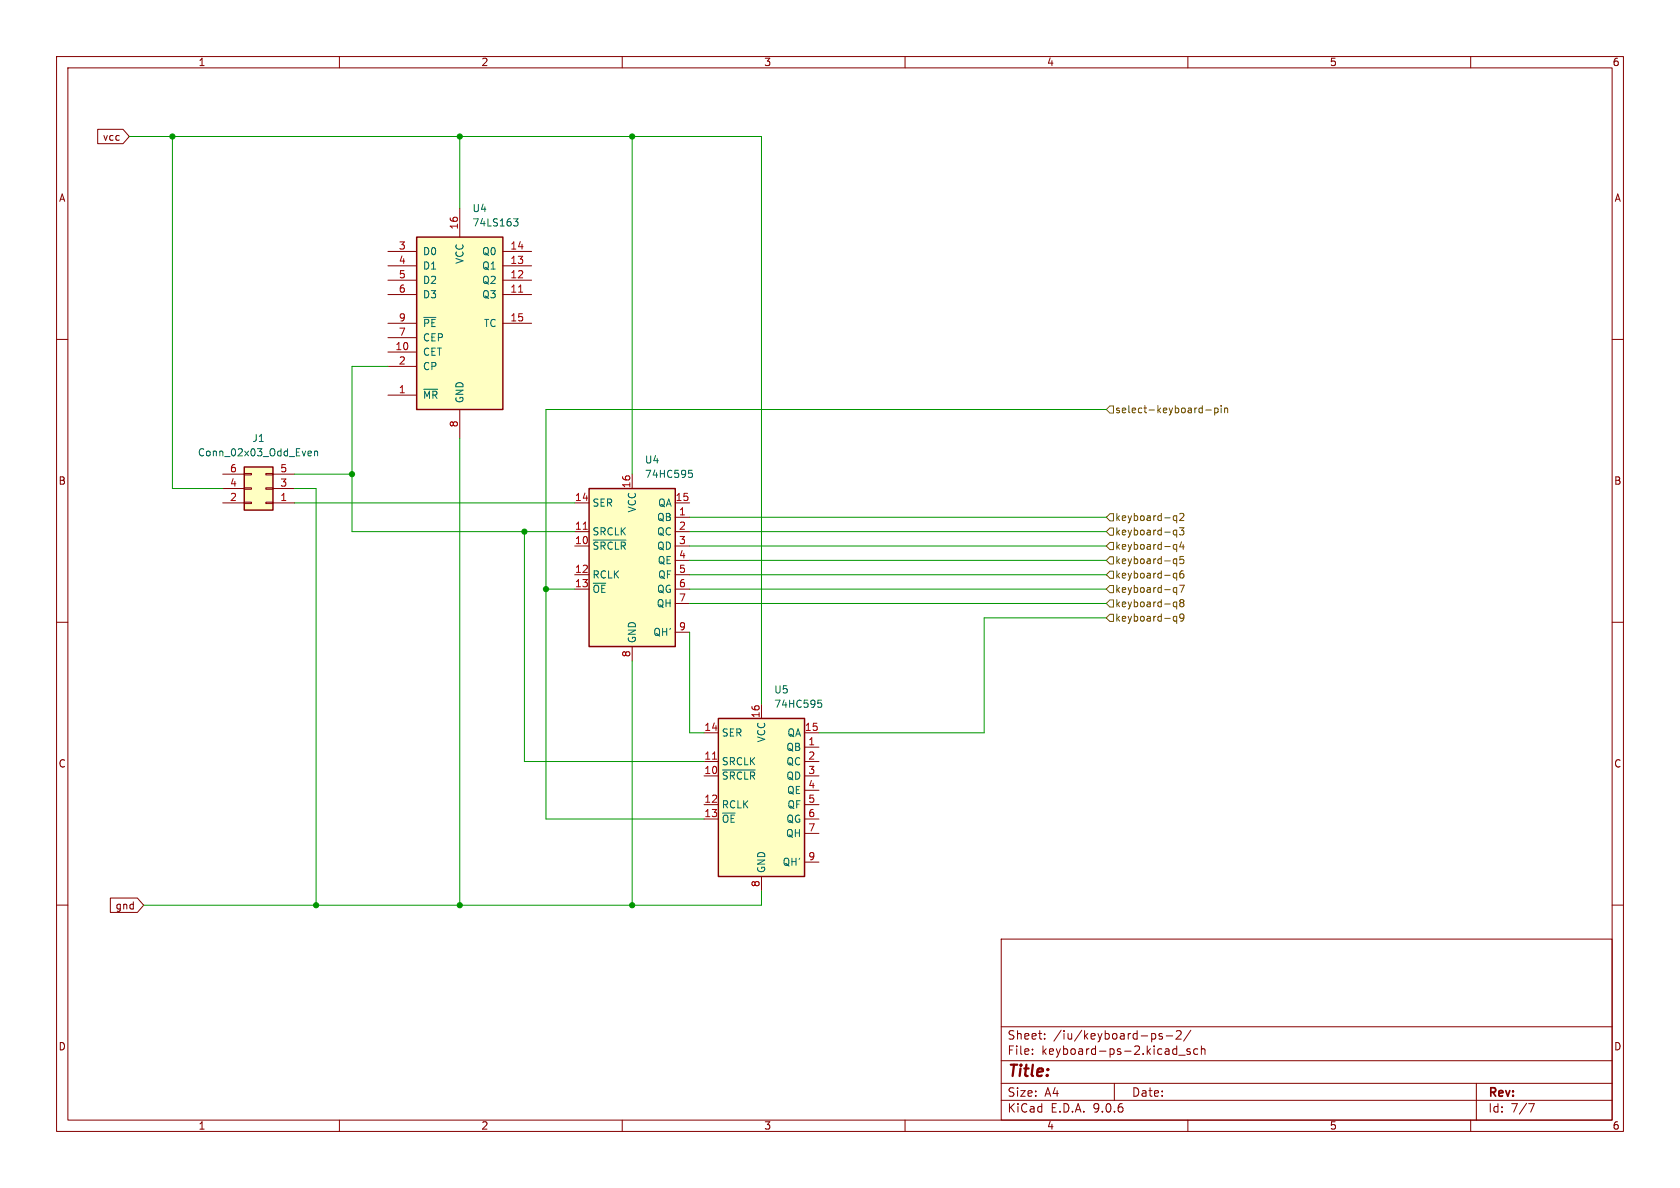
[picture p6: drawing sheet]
(kicad_sch
 (version 20250114)
 (generator "eeschema")
 (generator_version "9.0")
 (paper "A4")
 (lib_symbols
  (symbol "74xx:74HC595" (exclude_from_sim no) (in_bom yes) (on_board yes)
   (property "Reference" "U" (at -7.62 13.97 0) (effects (font (size 1.27 1.27))))
   (property "Value" "74HC595" (at -7.62 -16.51 0) (effects (font (size 1.27 1.27))))
   (property "Footprint" "" (at 0 0 0) (effects (font (size 1.27 1.27)) (hide yes)))
   (property "Datasheet" "http://www.ti.com/lit/ds/symlink/sn74hc595.pdf" (at 0 0 0) (effects (font (size 1.27 1.27)) (hide yes)))
   (property "Description" "8-bit serial in/out Shift Register 3-State Outputs" (at 0 0 0) (effects (font (size 1.27 1.27)) (hide yes)))
   (symbol "74HC595_1_0"
    (pin input line (at -10.16 10.16 0) (length 2.54) (name "SER" (effects (font (size 1.27 1.27)))) (number "14" (effects (font (size 1.27 1.27)))))
    (pin input line (at -10.16 5.08 0) (length 2.54) (name "SRCLK" (effects (font (size 1.27 1.27)))) (number "11" (effects (font (size 1.27 1.27)))))
    (pin input line (at -10.16 2.54 0) (length 2.54) (name "~{SRCLR}" (effects (font (size 1.27 1.27)))) (number "10" (effects (font (size 1.27 1.27)))))
    (pin input line (at -10.16 -2.54 0) (length 2.54) (name "RCLK" (effects (font (size 1.27 1.27)))) (number "12" (effects (font (size 1.27 1.27)))))
    (pin input line (at -10.16 -5.08 0) (length 2.54) (name "~{OE}" (effects (font (size 1.27 1.27)))) (number "13" (effects (font (size 1.27 1.27)))))
    (pin power_in line (at 0 15.24 270) (length 2.54) (name "VCC" (effects (font (size 1.27 1.27)))) (number "16" (effects (font (size 1.27 1.27)))))
    (pin power_in line (at 0 -17.78 90) (length 2.54) (name "GND" (effects (font (size 1.27 1.27)))) (number "8" (effects (font (size 1.27 1.27)))))
    (pin tri_state line (at 10.16 10.16 180) (length 2.54) (name "QA" (effects (font (size 1.27 1.27)))) (number "15" (effects (font (size 1.27 1.27)))))
    (pin tri_state line (at 10.16 7.62 180) (length 2.54) (name "QB" (effects (font (size 1.27 1.27)))) (number "1" (effects (font (size 1.27 1.27)))))
    (pin tri_state line (at 10.16 5.08 180) (length 2.54) (name "QC" (effects (font (size 1.27 1.27)))) (number "2" (effects (font (size 1.27 1.27)))))
    (pin tri_state line (at 10.16 2.54 180) (length 2.54) (name "QD" (effects (font (size 1.27 1.27)))) (number "3" (effects (font (size 1.27 1.27)))))
    (pin tri_state line (at 10.16 0 180) (length 2.54) (name "QE" (effects (font (size 1.27 1.27)))) (number "4" (effects (font (size 1.27 1.27)))))
    (pin tri_state line (at 10.16 -2.54 180) (length 2.54) (name "QF" (effects (font (size 1.27 1.27)))) (number "5" (effects (font (size 1.27 1.27)))))
    (pin tri_state line (at 10.16 -5.08 180) (length 2.54) (name "QG" (effects (font (size 1.27 1.27)))) (number "6" (effects (font (size 1.27 1.27)))))
    (pin tri_state line (at 10.16 -7.62 180) (length 2.54) (name "QH" (effects (font (size 1.27 1.27)))) (number "7" (effects (font (size 1.27 1.27)))))
    (pin output line (at 10.16 -12.7 180) (length 2.54) (name "QH'" (effects (font (size 1.27 1.27)))) (number "9" (effects (font (size 1.27 1.27))))))
   (symbol "74HC595_1_1"
    (rectangle (start -7.62 12.7) (end 7.62 -15.24) (stroke (width 0.254) (type default)) (fill (type background))))
   (embedded_fonts no))
  (symbol "74xx:74LS163"
   (pin_names
    (offset 1.016)) (exclude_from_sim no) (in_bom yes) (on_board yes)
   (property "Reference" "U" (at -7.62 16.51 0) (effects (font (size 1.27 1.27))))
   (property "Value" "74LS163" (at -7.62 -16.51 0) (effects (font (size 1.27 1.27))))
   (property "Footprint" "" (at 0 0 0) (effects (font (size 1.27 1.27)) (hide yes)))
   (property "Datasheet" "http://www.ti.com/lit/gpn/sn74LS163" (at 0 0 0) (effects (font (size 1.27 1.27)) (hide yes)))
   (property "Description" "Synchronous 4-bit programmable binary Counter" (at 0 0 0) (effects (font (size 1.27 1.27)) (hide yes)))
   (property "ki_locked" "" (at 0 0 0) (effects (font (size 1.27 1.27))))
   (symbol "74LS163_1_0"
    (pin input line (at -12.7 12.7 0) (length 5.08) (name "D0" (effects (font (size 1.27 1.27)))) (number "3" (effects (font (size 1.27 1.27)))))
    (pin input line (at -12.7 10.16 0) (length 5.08) (name "D1" (effects (font (size 1.27 1.27)))) (number "4" (effects (font (size 1.27 1.27)))))
    (pin input line (at -12.7 7.62 0) (length 5.08) (name "D2" (effects (font (size 1.27 1.27)))) (number "5" (effects (font (size 1.27 1.27)))))
    (pin input line (at -12.7 5.08 0) (length 5.08) (name "D3" (effects (font (size 1.27 1.27)))) (number "6" (effects (font (size 1.27 1.27)))))
    (pin input line (at -12.7 0 0) (length 5.08) (name "~{PE}" (effects (font (size 1.27 1.27)))) (number "9" (effects (font (size 1.27 1.27)))))
    (pin input line (at -12.7 -2.54 0) (length 5.08) (name "CEP" (effects (font (size 1.27 1.27)))) (number "7" (effects (font (size 1.27 1.27)))))
    (pin input line (at -12.7 -5.08 0) (length 5.08) (name "CET" (effects (font (size 1.27 1.27)))) (number "10" (effects (font (size 1.27 1.27)))))
    (pin input line (at -12.7 -7.62 0) (length 5.08) (name "CP" (effects (font (size 1.27 1.27)))) (number "2" (effects (font (size 1.27 1.27)))))
    (pin input line (at -12.7 -12.7 0) (length 5.08) (name "~{MR}" (effects (font (size 1.27 1.27)))) (number "1" (effects (font (size 1.27 1.27)))))
    (pin power_in line (at 0 20.32 270) (length 5.08) (name "VCC" (effects (font (size 1.27 1.27)))) (number "16" (effects (font (size 1.27 1.27)))))
    (pin power_in line (at 0 -20.32 90) (length 5.08) (name "GND" (effects (font (size 1.27 1.27)))) (number "8" (effects (font (size 1.27 1.27)))))
    (pin output line (at 12.7 12.7 180) (length 5.08) (name "Q0" (effects (font (size 1.27 1.27)))) (number "14" (effects (font (size 1.27 1.27)))))
    (pin output line (at 12.7 10.16 180) (length 5.08) (name "Q1" (effects (font (size 1.27 1.27)))) (number "13" (effects (font (size 1.27 1.27)))))
    (pin output line (at 12.7 7.62 180) (length 5.08) (name "Q2" (effects (font (size 1.27 1.27)))) (number "12" (effects (font (size 1.27 1.27)))))
    (pin output line (at 12.7 5.08 180) (length 5.08) (name "Q3" (effects (font (size 1.27 1.27)))) (number "11" (effects (font (size 1.27 1.27)))))
    (pin output line (at 12.7 0 180) (length 5.08) (name "TC" (effects (font (size 1.27 1.27)))) (number "15" (effects (font (size 1.27 1.27))))))
   (symbol "74LS163_1_1"
    (rectangle (start -7.62 15.24) (end 7.62 -15.24) (stroke (width 0.254) (type default)) (fill (type background))))
   (embedded_fonts no))
  (symbol "Connector_Generic:Conn_02x03_Odd_Even"
   (pin_names
    (offset 1.016) (hide yes)) (exclude_from_sim no) (in_bom yes) (on_board yes)
   (property "Reference" "J" (at 1.27 5.08 0) (effects (font (size 1.27 1.27))))
   (property "Value" "Conn_02x03_Odd_Even" (at 1.27 -5.08 0) (effects (font (size 1.27 1.27))))
   (property "Footprint" "" (at 0 0 0) (effects (font (size 1.27 1.27)) (hide yes)))
   (property "Datasheet" "~" (at 0 0 0) (effects (font (size 1.27 1.27)) (hide yes)))
   (property "Description" "Generic connector, double row, 02x03, odd/even pin numbering scheme (row 1 odd numbers, row 2 even numbers), script generated (kicad-library-utils/schlib/autogen/connector/)" (at 0 0 0) (effects (font (size 1.27 1.27)) (hide yes)))
   (symbol "Conn_02x03_Odd_Even_1_1"
    (rectangle (start -1.27 3.81) (end 3.81 -3.81) (stroke (width 0.254) (type default)) (fill (type background)))
    (rectangle (start -1.27 2.667) (end 0 2.413) (stroke (width 0.1524) (type default)) (fill (type none)))
    (rectangle (start -1.27 0.127) (end 0 -0.127) (stroke (width 0.1524) (type default)) (fill (type none)))
    (rectangle (start -1.27 -2.413) (end 0 -2.667) (stroke (width 0.1524) (type default)) (fill (type none)))
    (rectangle (start 3.81 2.667) (end 2.54 2.413) (stroke (width 0.1524) (type default)) (fill (type none)))
    (rectangle (start 3.81 0.127) (end 2.54 -0.127) (stroke (width 0.1524) (type default)) (fill (type none)))
    (rectangle (start 3.81 -2.413) (end 2.54 -2.667) (stroke (width 0.1524) (type default)) (fill (type none)))
    (pin passive line (at -5.08 2.54 0) (length 3.81) (name "Pin_1" (effects (font (size 1.27 1.27)))) (number "1" (effects (font (size 1.27 1.27)))))
    (pin passive line (at -5.08 0 0) (length 3.81) (name "Pin_3" (effects (font (size 1.27 1.27)))) (number "3" (effects (font (size 1.27 1.27)))))
    (pin passive line (at -5.08 -2.54 0) (length 3.81) (name "Pin_5" (effects (font (size 1.27 1.27)))) (number "5" (effects (font (size 1.27 1.27)))))
    (pin passive line (at 7.62 2.54 180) (length 3.81) (name "Pin_2" (effects (font (size 1.27 1.27)))) (number "2" (effects (font (size 1.27 1.27)))))
    (pin passive line (at 7.62 0 180) (length 3.81) (name "Pin_4" (effects (font (size 1.27 1.27)))) (number "4" (effects (font (size 1.27 1.27)))))
    (pin passive line (at 7.62 -2.54 180) (length 3.81) (name "Pin_6" (effects (font (size 1.27 1.27)))) (number "6" (effects (font (size 1.27 1.27))))))
   (embedded_fonts no)))
 (junction
  (at 92.71 93.98)
  (diameter 0)
  (color 0 0 0 0))
 (junction
  (at 55.88 160.02)
  (diameter 0)
  (color 0 0 0 0))
 (junction
  (at 111.76 24.13)
  (diameter 0)
  (color 0 0 0 0))
 (junction
  (at 81.28 160.02)
  (diameter 0)
  (color 0 0 0 0))
 (junction
  (at 62.23 83.82)
  (diameter 0)
  (color 0 0 0 0))
 (junction
  (at 111.76 160.02)
  (diameter 0)
  (color 0 0 0 0))
 (junction
  (at 96.52 104.14)
  (diameter 0)
  (color 0 0 0 0))
 (junction
  (at 81.28 24.13)
  (diameter 0)
  (color 0 0 0 0))
 (junction
  (at 30.48 24.13)
  (diameter 0)
  (color 0 0 0 0))
 (wire
  (pts (xy 81.28 24.13) (xy 81.28 36.83))
  (stroke (width 0) (type default)))
 (wire
  (pts (xy 62.23 64.77) (xy 68.58 64.77))
  (stroke (width 0) (type default)))
 (wire
  (pts (xy 111.76 160.02) (xy 134.62 160.02))
  (stroke (width 0) (type default)))
 (wire
  (pts (xy 121.92 96.52) (xy 195.58 96.52))
  (stroke (width 0) (type default)))
 (wire
  (pts (xy 121.92 99.06) (xy 195.58 99.06))
  (stroke (width 0) (type default)))
 (wire
  (pts (xy 121.92 93.98) (xy 195.58 93.98))
  (stroke (width 0) (type default)))
 (wire
  (pts (xy 81.28 77.47) (xy 81.28 160.02))
  (stroke (width 0) (type default)))
 (wire
  (pts (xy 144.78 129.54) (xy 173.99 129.54))
  (stroke (width 0) (type default)))
 (wire
  (pts (xy 92.71 93.98) (xy 62.23 93.98))
  (stroke (width 0) (type default)))
 (wire
  (pts (xy 121.92 101.6) (xy 195.58 101.6))
  (stroke (width 0) (type default)))
 (wire
  (pts (xy 25.4 160.02) (xy 55.88 160.02))
  (stroke (width 0) (type default)))
 (wire
  (pts (xy 96.52 144.78) (xy 96.52 104.14))
  (stroke (width 0) (type default)))
 (wire
  (pts (xy 62.23 83.82) (xy 62.23 93.98))
  (stroke (width 0) (type default)))
 (wire
  (pts (xy 111.76 24.13) (xy 134.62 24.13))
  (stroke (width 0) (type default)))
 (wire
  (pts (xy 96.52 104.14) (xy 101.6 104.14))
  (stroke (width 0) (type default)))
 (wire
  (pts (xy 111.76 24.13) (xy 111.76 83.82))
  (stroke (width 0) (type default)))
 (wire
  (pts (xy 30.48 86.36) (xy 30.48 24.13))
  (stroke (width 0) (type default)))
 (wire
  (pts (xy 96.52 72.39) (xy 195.58 72.39))
  (stroke (width 0) (type default)))
 (wire
  (pts (xy 52.07 86.36) (xy 55.88 86.36))
  (stroke (width 0) (type default)))
 (wire
  (pts (xy 96.52 144.78) (xy 124.46 144.78))
  (stroke (width 0) (type default)))
 (wire
  (pts (xy 173.99 129.54) (xy 173.99 109.22))
  (stroke (width 0) (type default)))
 (wire
  (pts (xy 121.92 104.14) (xy 195.58 104.14))
  (stroke (width 0) (type default)))
 (wire
  (pts (xy 81.28 24.13) (xy 111.76 24.13))
  (stroke (width 0) (type default)))
 (wire
  (pts (xy 92.71 93.98) (xy 101.6 93.98))
  (stroke (width 0) (type default)))
 (wire
  (pts (xy 81.28 160.02) (xy 111.76 160.02))
  (stroke (width 0) (type default)))
 (wire
  (pts (xy 52.07 88.9) (xy 101.6 88.9))
  (stroke (width 0) (type default)))
 (wire
  (pts (xy 81.28 160.02) (xy 55.88 160.02))
  (stroke (width 0) (type default)))
 (wire
  (pts (xy 121.92 106.68) (xy 195.58 106.68))
  (stroke (width 0) (type default)))
 (wire
  (pts (xy 111.76 116.84) (xy 111.76 160.02))
  (stroke (width 0) (type default)))
 (wire
  (pts (xy 121.92 111.76) (xy 121.92 129.54))
  (stroke (width 0) (type default)))
 (wire
  (pts (xy 92.71 93.98) (xy 92.71 134.62))
  (stroke (width 0) (type default)))
 (wire
  (pts (xy 121.92 91.44) (xy 195.58 91.44))
  (stroke (width 0) (type default)))
 (wire
  (pts (xy 121.92 129.54) (xy 124.46 129.54))
  (stroke (width 0) (type default)))
 (wire
  (pts (xy 55.88 160.02) (xy 55.88 86.36))
  (stroke (width 0) (type default)))
 (wire
  (pts (xy 30.48 24.13) (xy 81.28 24.13))
  (stroke (width 0) (type default)))
 (wire
  (pts (xy 96.52 72.39) (xy 96.52 104.14))
  (stroke (width 0) (type default)))
 (wire
  (pts (xy 134.62 24.13) (xy 134.62 124.46))
  (stroke (width 0) (type default)))
 (wire
  (pts (xy 92.71 134.62) (xy 124.46 134.62))
  (stroke (width 0) (type default)))
 (wire
  (pts (xy 62.23 64.77) (xy 62.23 83.82))
  (stroke (width 0) (type default)))
 (wire
  (pts (xy 173.99 109.22) (xy 195.58 109.22))
  (stroke (width 0) (type default)))
 (wire
  (pts (xy 134.62 160.02) (xy 134.62 157.48))
  (stroke (width 0) (type default)))
 (wire
  (pts (xy 52.07 83.82) (xy 62.23 83.82))
  (stroke (width 0) (type default)))
 (wire
  (pts (xy 39.37 86.36) (xy 30.48 86.36))
  (stroke (width 0) (type default)))
 (wire
  (pts (xy 30.48 24.13) (xy 22.86 24.13))
  (stroke (width 0) (type default)))
 (global_label "vcc"
  (shape input)
  (at 22.86 24.13 180)
  (fields_autoplaced yes)
  (effects (font (size 1.27 1.27)) (justify right))
  (property "Intersheetrefs" "${INTERSHEET_REFS}" (at 16.73 24.13 0) (effects (font (size 1.27 1.27)) (justify right) (hide yes))))
 (global_label "gnd"
  (shape input)
  (at 25.4 160.02 180)
  (fields_autoplaced yes)
  (effects (font (size 1.27 1.27)) (justify right))
  (property "Intersheetrefs" "${INTERSHEET_REFS}" (at 18.9678 160.02 0) (effects (font (size 1.27 1.27)) (justify right) (hide yes))))
 (hierarchical_label "keyboard-q9"
  (shape input)
  (at 195.58 109.22 0)
  (effects (font (size 1.27 1.27)) (justify left)))
 (hierarchical_label "keyboard-q7"
  (shape input)
  (at 195.58 104.14 0)
  (effects (font (size 1.27 1.27)) (justify left)))
 (hierarchical_label "select-keyboard-pin"
  (shape input)
  (at 195.58 72.39 0)
  (effects (font (size 1.27 1.27)) (justify left)))
 (hierarchical_label "keyboard-q6"
  (shape input)
  (at 195.58 101.6 0)
  (effects (font (size 1.27 1.27)) (justify left)))
 (hierarchical_label "keyboard-q3"
  (shape input)
  (at 195.58 93.98 0)
  (effects (font (size 1.27 1.27)) (justify left)))
 (hierarchical_label "keyboard-q4"
  (shape input)
  (at 195.58 96.52 0)
  (effects (font (size 1.27 1.27)) (justify left)))
 (hierarchical_label "keyboard-q5"
  (shape input)
  (at 195.58 99.06 0)
  (effects (font (size 1.27 1.27)) (justify left)))
 (hierarchical_label "keyboard-q2"
  (shape input)
  (at 195.58 91.44 0)
  (effects (font (size 1.27 1.27)) (justify left)))
 (hierarchical_label "keyboard-q8"
  (shape input)
  (at 195.58 106.68 0)
  (effects (font (size 1.27 1.27)) (justify left)))
 (symbol
  (lib_id "74xx:74HC595")
  (at 111.76 99.06 0)
  (unit 1)
  (exclude_from_sim no)
  (in_bom yes)
  (on_board yes)
  (dnp no)
  (fields_autoplaced yes)
  (property "Reference" "U4" (at 113.9033 81.28 0) (effects (font (size 1.27 1.27)) (justify left)))
  (property "Value" "74HC595" (at 113.9033 83.82 0) (effects (font (size 1.27 1.27)) (justify left)))
  (property "Footprint" "" (at 111.76 99.06 0) (effects (font (size 1.27 1.27)) (hide yes)))
  (property "Datasheet" "http://www.ti.com/lit/ds/symlink/sn74hc595.pdf" (at 111.76 99.06 0) (effects (font (size 1.27 1.27)) (hide yes)))
  (property "Description" "8-bit serial in/out Shift Register 3-State Outputs" (at 111.76 99.06 0) (effects (font (size 1.27 1.27)) (hide yes)))
  (pin "14")
  (pin "11")
  (pin "10")
  (pin "12")
  (pin "13")
  (pin "16")
  (pin "8")
  (pin "15")
  (pin "1")
  (pin "2")
  (pin "3")
  (pin "4")
  (pin "5")
  (pin "6")
  (pin "7")
  (pin "9"))
 (symbol
  (lib_id "74xx:74HC595")
  (at 134.62 139.7 0)
  (unit 1)
  (exclude_from_sim no)
  (in_bom yes)
  (on_board yes)
  (dnp no)
  (fields_autoplaced yes)
  (property "Reference" "U5" (at 136.7633 121.92 0) (effects (font (size 1.27 1.27)) (justify left)))
  (property "Value" "74HC595" (at 136.7633 124.46 0) (effects (font (size 1.27 1.27)) (justify left)))
  (property "Footprint" "" (at 134.62 139.7 0) (effects (font (size 1.27 1.27)) (hide yes)))
  (property "Datasheet" "http://www.ti.com/lit/ds/symlink/sn74hc595.pdf" (at 134.62 139.7 0) (effects (font (size 1.27 1.27)) (hide yes)))
  (property "Description" "8-bit serial in/out Shift Register 3-State Outputs" (at 134.62 139.7 0) (effects (font (size 1.27 1.27)) (hide yes)))
  (pin "9")
  (pin "4")
  (pin "5")
  (pin "6")
  (pin "7")
  (pin "11")
  (pin "10")
  (pin "12")
  (pin "13")
  (pin "16")
  (pin "8")
  (pin "15")
  (pin "1")
  (pin "2")
  (pin "3")
  (pin "14"))
 (symbol
  (lib_id "74xx:74LS163")
  (at 81.28 57.15 0)
  (unit 1)
  (exclude_from_sim no)
  (in_bom yes)
  (on_board yes)
  (dnp no)
  (fields_autoplaced yes)
  (property "Reference" "U4" (at 83.4233 36.83 0) (effects (font (size 1.27 1.27)) (justify left)))
  (property "Value" "74LS163" (at 83.4233 39.37 0) (effects (font (size 1.27 1.27)) (justify left)))
  (property "Footprint" "" (at 81.28 57.15 0) (effects (font (size 1.27 1.27)) (hide yes)))
  (property "Datasheet" "http://www.ti.com/lit/gpn/sn74LS163" (at 81.28 57.15 0) (effects (font (size 1.27 1.27)) (hide yes)))
  (property "Description" "Synchronous 4-bit programmable binary Counter" (at 81.28 57.15 0) (effects (font (size 1.27 1.27)) (hide yes)))
  (pin "3")
  (pin "6")
  (pin "4")
  (pin "5")
  (pin "9")
  (pin "7")
  (pin "10")
  (pin "2")
  (pin "8")
  (pin "14")
  (pin "13")
  (pin "1")
  (pin "16")
  (pin "15")
  (pin "12")
  (pin "11"))
 (symbol
  (lib_id "Connector_Generic:Conn_02x03_Odd_Even")
  (at 46.99 86.36 180)
  (unit 1)
  (exclude_from_sim no)
  (in_bom yes)
  (on_board yes)
  (dnp no)
  (fields_autoplaced yes)
  (property "Reference" "J1" (at 45.72 77.47 0) (effects (font (size 1.27 1.27))))
  (property "Value" "Conn_02x03_Odd_Even" (at 45.72 80.01 0) (effects (font (size 1.27 1.27))))
  (property "Footprint" "" (at 46.99 86.36 0) (effects (font (size 1.27 1.27)) (hide yes)))
  (property "Datasheet" "~" (at 46.99 86.36 0) (effects (font (size 1.27 1.27)) (hide yes)))
  (property "Description" "Generic connector, double row, 02x03, odd/even pin numbering scheme (row 1 odd numbers, row 2 even numbers), script generated (kicad-library-utils/schlib/autogen/connector/)" (at 46.99 86.36 0) (effects (font (size 1.27 1.27)) (hide yes)))
  (pin "5")
  (pin "2")
  (pin "4")
  (pin "6")
  (pin "3")
  (pin "1")))
